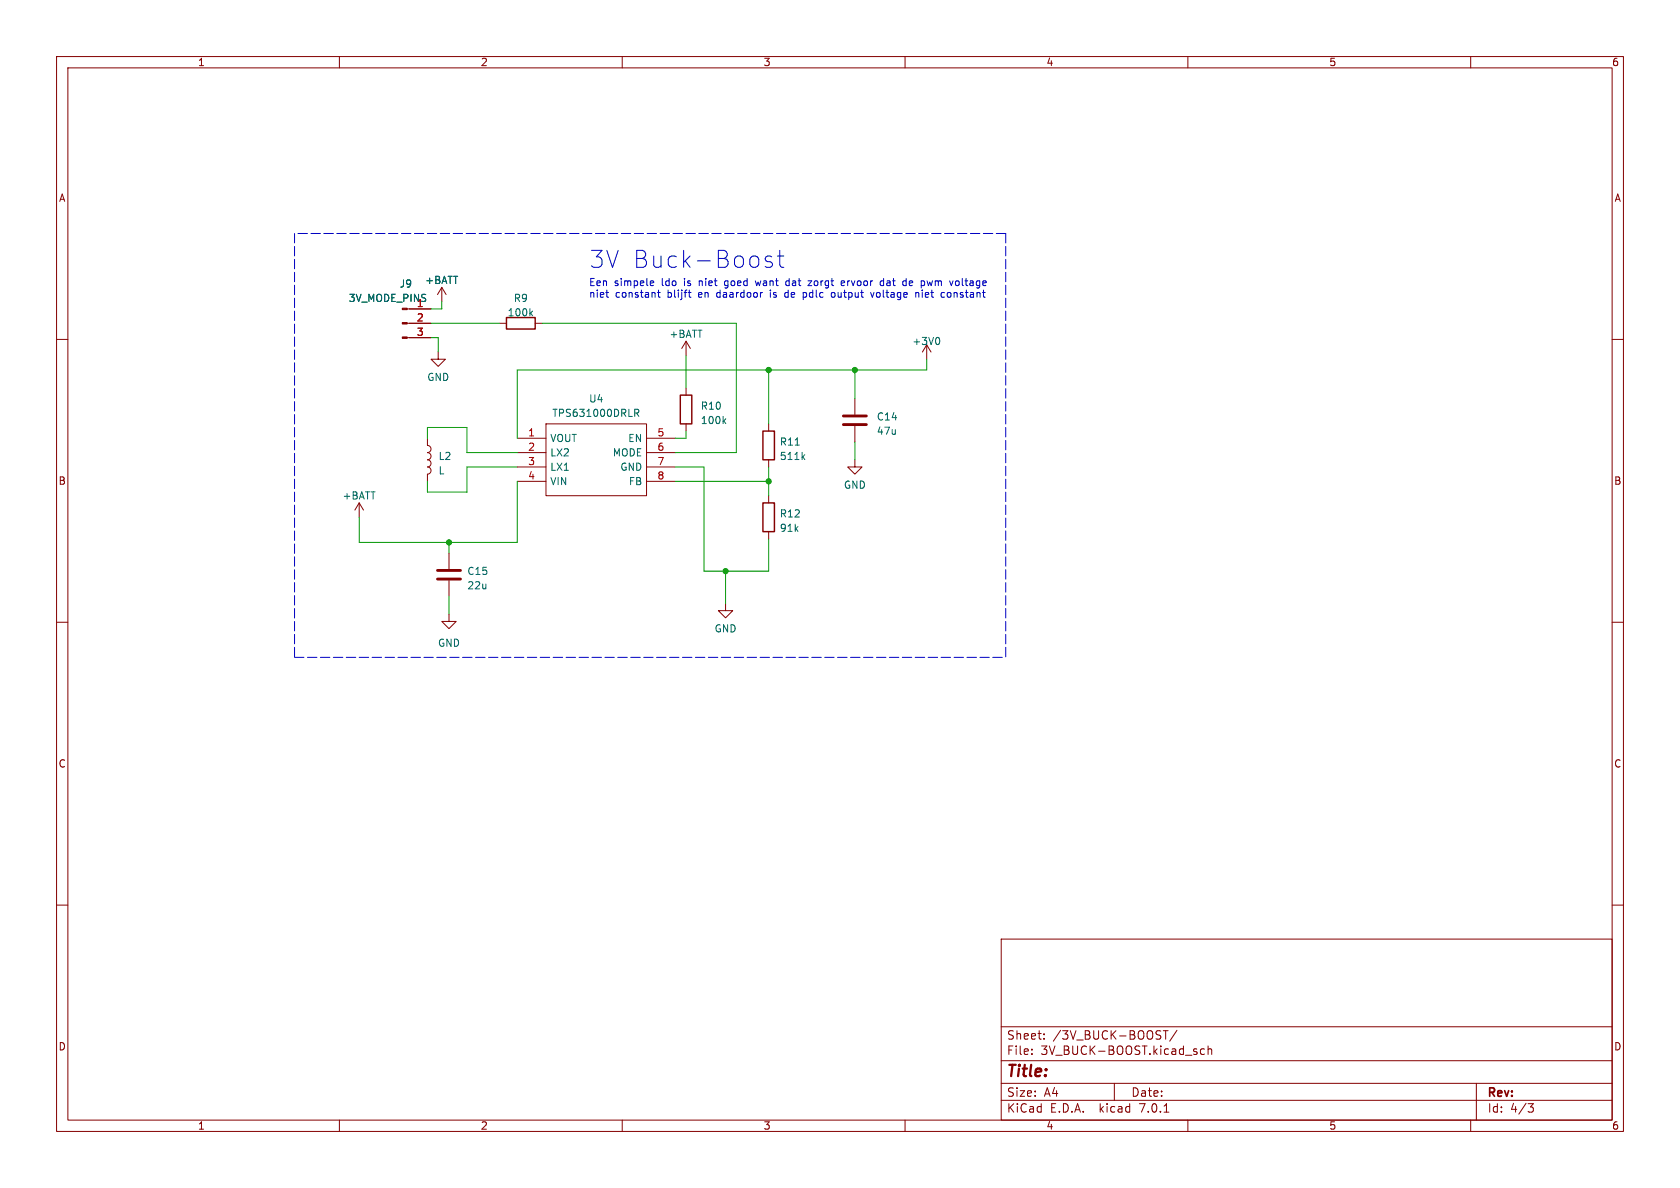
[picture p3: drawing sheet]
<svg xmlns="http://www.w3.org/2000/svg" width="297mm" height="210mm" viewBox="0 0 297 210" stroke-linecap="round" stroke-linejoin="round" font-family="sans-serif">
<g fill="none" stroke="#840000" stroke-width=".18">
<path d="M10 10h277v190h-277zM12 12h273v186h-273zM60 10v2M110 10v2M160 10v2M210 10v2M260 10v2M10 60h2M72 57.2h4.2M72 59.7h4.2M72 54.6h4.2M78.1 50.8l-.8 1.3"/>
<path d="M78.1 50.8v2.5M78.1 50.8l.8 1.3M88.3 57.2h1.2M94.6 57.2h1.3M285 60h2M75.6 77.5v1.2a.64 .64 0 0 1 .6 .7 .64 .64 0 0 1-.6 .6 .64 .64 0 0 1 .6 .6 .64 .64 0 0 1-.6 .7 .64 .64 0 0 1 .6 .6 .64 .64 0 0 1-.6 .7 .64 .64 0 0 1 .6 .6 .64 .64 0 0 1-.6 .6v1.3M77.5 62.2v1.3h-1.3l1.3 1.3 1.2-1.3h-1.2M91.4 77.5h5.1M96.5 74.9h17.8v12.7h-17.8zM114.3 77.5h5.1M121.3 60.3l-.8 1.3M121.3 60.3v2.6"/>
<path d="M121.3 68.6v1.3M121.3 74.9v1.3M121.3 60.3l.7 1.3M135.9 74.9v1.3M151.1 70.5v2.8M151.1 75.3v2.8M163.8 61l-.7 1.2M163.8 61v2.5M163.8 61l.8 1.2M63.5 88.9l-.8 1.3M63.5 88.9v2.5M63.5 88.9l.8 1.3"/>
<path d="M79.4 97.8v2.8M91.4 80h5.1M91.4 82.6h5.1M91.4 85.1h5.1M114.3 80h5.1M114.3 82.6h5.1M114.3 85.1h5.1M135.9 81.3v1.3M135.9 87.6v1.3M135.9 94v1.3M151.1 81.3v1.3h1.3l-1.3 1.2-1.2-1.2h1.2M10 110h2"/>
<path d="M79.4 108.6v1.3h1.2l-1.2 1.2-1.3-1.2h1.3M79.4 102.6v2.8M128.3 106.7v1.3h1.2l-1.2 1.2-1.3-1.2h1.3M285 110h2M10 160h2M285 160h2M177 166h108v32h-108zM60 198v2M110 198v2M160 198v2M177 194.5h108M177 191.5h108"/>
<path d="M177 187.5h108M177 181.5h108M182.4 186.3v.1M182.4 185.5v.1M184.6 183.6v.1M184.6 182.8v.1M197 191.5v3M205.6 182.2h.9M205.8 196.6h.8M206.1 182.2v1.5M208.1 182.1l-1.3 2M210 198v2"/>
<path d="M212.9 185.5l-.4-.1-.3 .3v.4l.2 .2h.5M213.6 185.5l.2-.1 .3 .1 .1 .9M213.6 184.9v1.5M260 198v2M261 191.5v6.5M270.1 195.1h1l-.5 .6 .4 .1 .1 .5-.3 .3h-.4"/>
</g>
<path d="M149.1 75.1h4.1M149.1 73.5h4.1M77.3 102.4h4.1M77.3 100.8h4.1" fill="none" stroke="#840000" stroke-width=".51"/>
<path d="M93.8 55.3l.4 .5M94.2 55l-.5 .5M165.9 59.7l.2 .4-.2 .8M112.2 72.3h.5l.2 .3-.1 .3-.6 .1M112.5 73l.4 .6M127.9 74.4l.4 .5M128.3 74l-.5 .5M141.9 80.7l.4 .5M142.3 80.4l-.5 .5" fill="none" stroke="#006464" stroke-width=".18"/>
<path d="M89.5 56.1h5.1v2.1h-5.1zM120.3 69.9h2v5h-2zM134.9 76.2h2v5.1h-2zM134.9 88.9h2v5.1h-2z" fill="none" stroke="#840000" stroke-width=".25"/>
<g fill="#840000" stroke="#840000" stroke-width=".18">
<path d="M71.1 59.6h.9v.2h-.9z"/>
<path d="M71.1 57h.9v.3h-.9z"/>
<path d="M71.1 54.5h.9v.2h-.9z"/>
</g>
<g fill="none" stroke="#0000c2" stroke-width=".18">
<path d="M107.1 51.7h.5M107.5 52.5h.1M115.1 49.6l.4 .1 .1 .2-.6 .2M115.5 50.4l-.4 .1M116.2 51.7h.5M116.4 51.3v1.1l.3 .1M121.7 51.7h.5M121.9 51.3v1.1l.3 .1M134.8 51.7l-.2 .1M136.4 45.4l-.7-.1-.3 .1-.1 .3 .1 .4 1 .3 .2 .3-.2 .4-.3 .2h-.5l-.3-.2M137.4 45.3h1.2M137.9 44.3v2.5l.1 .3 .6 .2"/>
<path d="M139 49.7l-.1 .2 .1 .5M142 51.7v1.3M142 52.5h.1M142.1 51.7l-.1 .1M142.8 49.6h.7l-.7 .9h.7M147.2 51.7l-.2 .2v.4l.2 .2M149.1 49.6h-.2l-.2 .2 .1 .6 .3 .1M149.3 49.9l-.6 .2M153.9 51.7l.3 .8 .3-.8M156.1 49.6h-.3l-.2 .3 .1 .5 .4 .1M159.7 50.4l.1 .1 .4-.1M160.2 49.7l-.4-.1-.1 .2"/>
<path d="M161.9 51.7v.8M162.4 51.8l-.3-.1-.2 .1M163.2 49.6l.3 .3v.4l-.3 .2M167 51.8l-.4-.1-.2 .2 .1 .6h.5M168.5 49.6l-.3 .9"/>
</g>
<path d="M52.1 41.3v74.9M177.8 41.3h-125.7M177.8 41.3v74.9M52.1 116.2h125.7" fill="none" stroke="#0000c2" stroke-width=".18" stroke-dasharray="1.7 .6"/>
<g fill="none" stroke="#009600" stroke-width=".18">
<path d="M76.2 57.2h12.1M76.2 59.7h1.3v2.5M78.1 53.3v1.3h-1.9M95.9 57.2h34.3v22.8h-10.8M75.6 77.5v-1.9h6.9v4.4h8.9M121.3 62.9v5.7M121.3 76.2v1.3h-1.9M135.9 65.4v9.5M151.1 65.4v5.1M151.1 78.1v3.2M163.8 63.5v1.9h-72.4v12.1M79.4 95.9v1.9"/>
<path d="M91.4 82.6h-8.9v4.4h-6.9v-1.9M91.4 85.1v10.8h-27.9v-4.5M119.4 82.6h5.1v18.4h11.4v-5.7M119.4 85.1h16.5M135.9 82.6v5M79.4 105.4v3.2M128.3 101v5.7"/>
</g>
<g fill="#009600" stroke="#009600" stroke-width=".18">
<circle cx="79.4" cy="95.9" r=".46"/>
<circle cx="135.9" cy="85.1" r=".46"/>
<circle cx="128.3" cy="101" r=".46"/>
<circle cx="151.1" cy="65.4" r=".46"/>
<circle cx="135.9" cy="65.4" r=".46"/>
</g>
<text font-size="4.2" fill="#0000c2" x="104.1" y="47.6">3V Buck-Boost</text>
<text font-size="2.8" fill="#840000" x="178" y="190.8">Title:</text>
<g font-size="2.1" fill="#840000">
<text x="178" y="183.9">Sheet:</text>
<text x="186.2" y="183.9">/3V_BUCK-BOOST/</text>
<text x="178" y="186.6">File:</text>
<text x="184" y="186.6">3V_BUCK-BOOST.kicad_sch</text>
<text x="178" y="196.8">KiCad</text>
<text x="178" y="194">Size:</text>
<text x="184.6" y="194">A4</text>
<text x="185.7" y="196.8">E.D.A.</text>
<text x="194.4" y="196.8">kicad</text>
<text x="200" y="194">Date:</text>
<text x="201.5" y="196.8">7.0.1</text>
<text x="263" y="194.2">Rev:</text>
<text x="263" y="196.8">Id:</text>
<text x="267" y="196.8">4/3</text>
</g>
<g font-size="1.8" fill="#840000">
<text x="35" y="11.8">1</text>
<text x="85" y="11.8">2</text>
<text x="135" y="11.8">3</text>
<text x="185" y="11.8">4</text>
<text x="235" y="11.8">5</text>
<text x="285" y="11.8">6</text>
<text x="10.4" y="35.8">A</text>
<text x="285.4" y="35.8">A</text>
<text x="10.3" y="85.8">B</text>
<text x="285.3" y="85.8">B</text>
<text x="10.3" y="135.8">C</text>
<text x="285.3" y="135.8">C</text>
<text x="10.3" y="185.8">D</text>
<text x="285.3" y="185.8">D</text>
<text x="35" y="199.8">1</text>
<text x="85" y="199.8">2</text>
<text x="135" y="199.8">3</text>
<text x="185" y="199.8">4</text>
<text x="235" y="199.8">5</text>
<text x="285" y="199.8">6</text>
</g>
<g font-size="1.8" fill="#006464">
<text x="61.6" y="53.5">3V_MODE_PINS</text>
<text x="70.6" y="51">J9</text>
<text x="75.1" y="50.4">+BATT</text>
<text x="90.8" y="53.5">R9</text>
<text x="89.7" y="56.1">100k</text>
<text x="118.3" y="59.9">+BATT</text>
<text x="161.2" y="61.2">+3V0</text>
<text x="75.5" y="67.5">GND</text>
<text x="104.1" y="71.3">U4</text>
<text x="97.6" y="73.9">TPS631000DRLR</text>
<text x="123.8" y="72.6">R10</text>
<text x="123.8" y="75.1">100k</text>
<text x="154.9" y="74.5">C14</text>
<text x="154.9" y="77">47u</text>
<text x="77.5" y="81.5">L2</text>
<text x="97.3" y="78.3">VOUT</text>
<text x="97.3" y="80.8">LX2</text>
<text x="97.3" y="83.4">LX1</text>
<text x="108.2" y="80.8">MODE</text>
<text x="109.5" y="83.4">GND</text>
<text x="110.9" y="78.3">EN</text>
<text x="137.8" y="78.9">R11</text>
<text x="137.8" y="81.5">511k</text>
<text x="60.5" y="88.5">+BATT</text>
<text x="77.5" y="84">L</text>
<text x="97.3" y="85.9">VIN</text>
<text x="111.1" y="85.9">FB</text>
<text x="149.1" y="86.6">GND</text>
<text x="137.8" y="91.6">R12</text>
<text x="137.8" y="94.2">91k</text>
<text x="82.6" y="101.8">C15</text>
<text x="82.6" y="104.3">22u</text>
<text x="126.3" y="112">GND</text>
<text x="77.4" y="114.5">GND</text>
</g>
<g font-size="1.8" fill="#0000c2">
<text x="104.1" y="50.6">Een</text>
<text x="104.1" y="52.7">niet</text>
<text x="108.6" y="50.6">simpele</text>
<text x="108.8" y="52.7">constant</text>
<text x="117" y="50.6">ldo</text>
<text x="118.1" y="52.7">blijft</text>
<text x="121.1" y="50.6">is</text>
<text x="123.6" y="52.7">en</text>
<text x="123.8" y="50.6">niet</text>
<text x="127" y="52.7">daardoor</text>
<text x="128.5" y="50.6">goed</text>
<text x="134.1" y="50.6">want</text>
<text x="136.5" y="52.7">is</text>
<text x="139.3" y="52.7">de</text>
<text x="139.6" y="50.6">dat</text>
<text x="142.6" y="52.7">pdlc</text>
<text x="143.7" y="50.6">zorgt</text>
<text x="147.7" y="52.7">output</text>
<text x="149.6" y="50.6">ervoor</text>
<text x="154.9" y="52.7">voltage</text>
<text x="156.6" y="50.6">dat</text>
<text x="160.8" y="50.6">de</text>
<text x="162.9" y="52.7">niet</text>
<text x="164.1" y="50.6">pwm</text>
<text x="167.5" y="52.7">constant</text>
<text x="169.4" y="50.6">voltage</text>
</g>
<g font-size="1.8" fill="#a90000">
<text x="73.6" y="54.4">1</text>
<text x="73.6" y="56.9">2</text>
<text x="73.6" y="59.4">3</text>
<text x="93.3" y="77.2">1</text>
<text x="116.2" y="77.2">5</text>
<text x="93.3" y="79.8">2</text>
<text x="93.3" y="82.3">3</text>
<text x="116.2" y="79.8">6</text>
<text x="116.2" y="82.3">7</text>
<text x="93.3" y="84.8">4</text>
<text x="116.2" y="84.8">8</text>
</g>
</svg>
